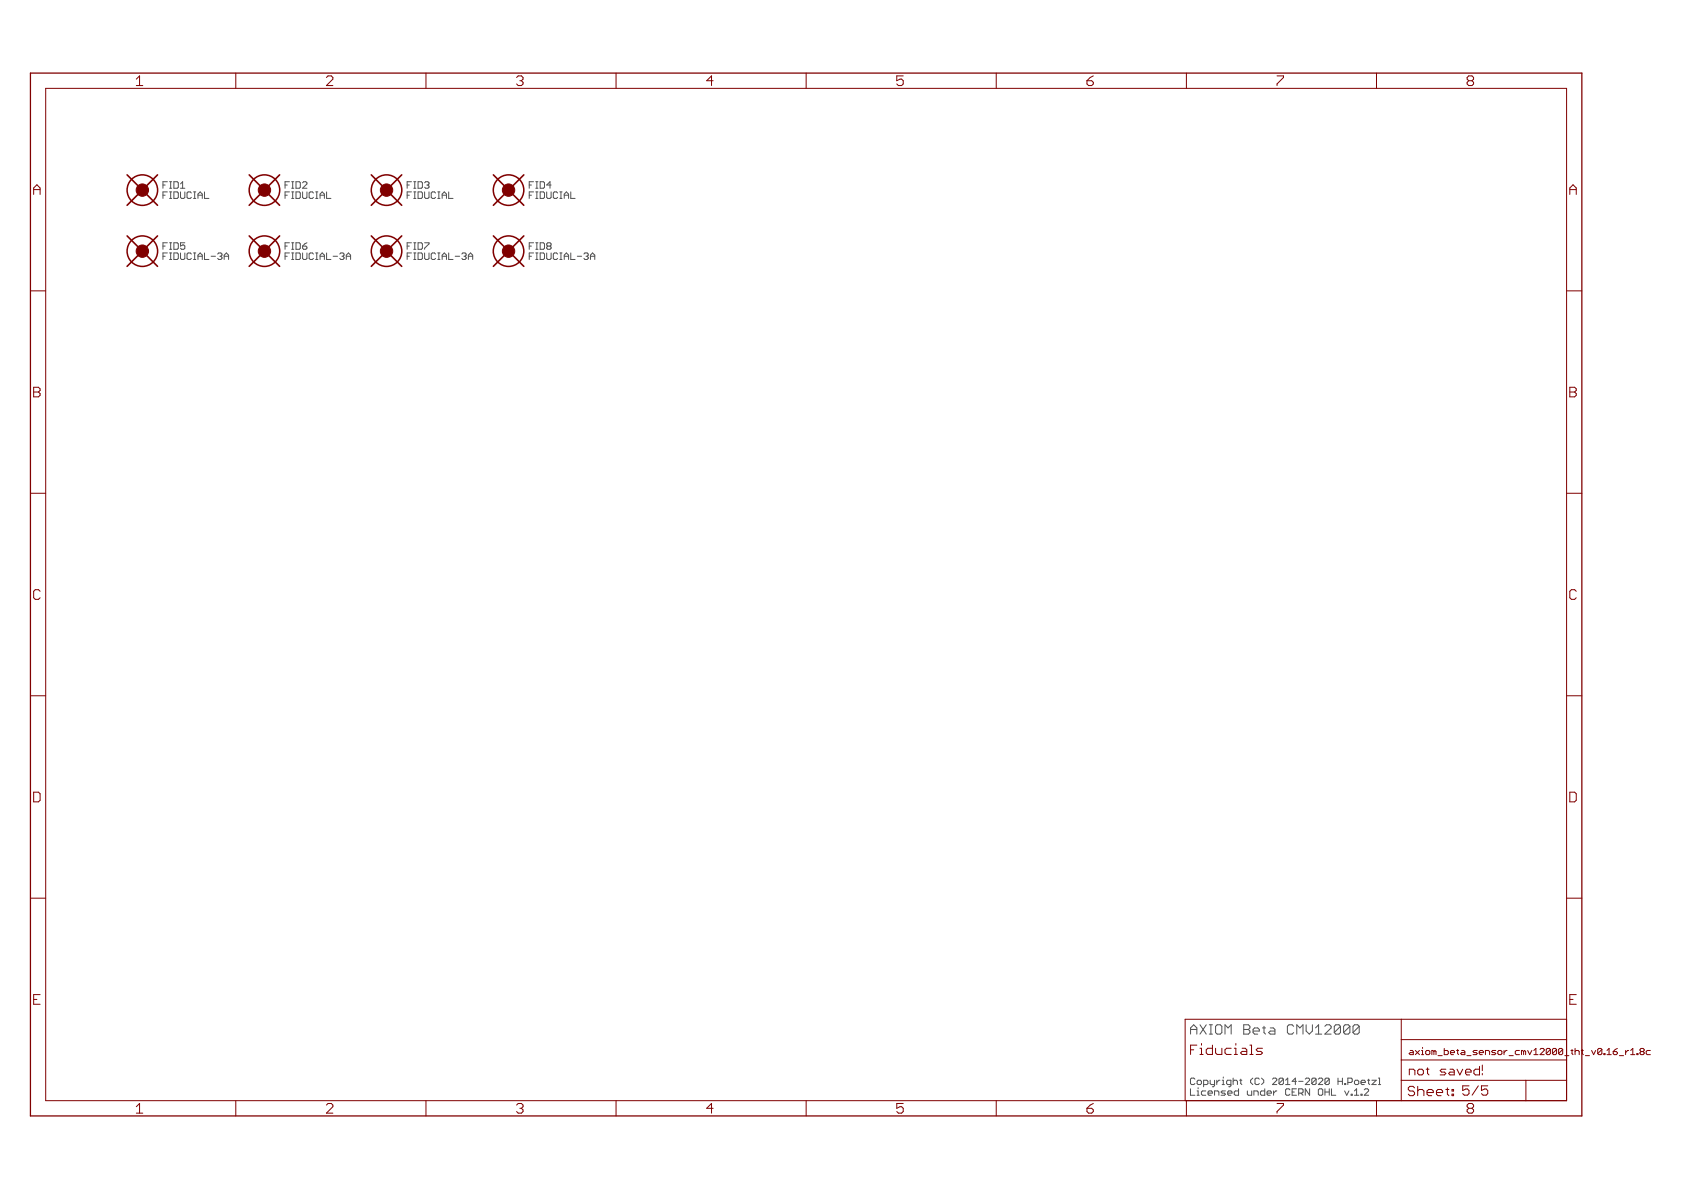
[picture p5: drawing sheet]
<svg xmlns="http://www.w3.org/2000/svg" width="420mm" height="297mm" viewBox="0 0 420 297" stroke-linecap="round" stroke-linejoin="round" font-family="sans-serif">
<g fill="none" stroke="#505050" stroke-width=".25">
<path d="M40.7 48.7h.5M40.7 46.2h.5M41.8 45.4h-1.1v1.6M41.8 47.9h-1.1v1.6M71.2 48.7h.5M71.2 46.2h.5M72.3 47.9h-1.1v1.6M72.3 45.4h-1.1v1.6M101.6 48.7h.6M101.6 46.2h.6M102.7 47.9h-1.1v1.6M102.7 45.4h-1.1v1.6"/>
<path d="M132.1 48.7h.6M132.1 46.2h.6M133.2 47.9h-1.1v1.6M133.2 45.4h-1.1v1.6M40.7 64h.5M40.7 61.4h.5M41.8 60.6h-1.1v1.6M41.8 63.1h-1.1v1.7M71.2 64h.5M71.2 61.4h.5M72.3 60.6h-1.1v1.6M72.3 63.1h-1.1v1.7"/>
<path d="M101.6 64h.6M101.6 61.4h.6M102.7 60.6h-1.1v1.6M102.7 63.1h-1.1v1.7M132.1 64h.6M132.1 61.4h.6M133.2 60.6h-1.1v1.6M133.2 63.1h-1.1v1.7M297.2 257h1.6M298 255.8l-.8 .8v1.5M297.2 271.8v1.6h1.1M298.3 269.4l-.3-.3h-.5l-.3 .3v1.1l.3 .2h.5l.3-.2"/>
<path d="M339.8 273.1h.2v.3h-.2zM341.4 269.6h.5M341.7 270.5l.2 .2M341.7 272v.3l-1.1 1.1h1.1M342.5 269.6h1.1l-1.1 1.1h1.1M344.1 269.1h.3v1.6M344.1 270.7h.6"/>
</g>
<g fill="none" stroke="#800000" stroke-width=".25">
<path d="M34 19.7l.8-.8v2.5M58.9 18.2v3.9M82.7 18.9h-.8l-.4 .4M83.1 19.7l-1.6 1.7h1.6M106.3 18.2v3.9M130.2 18.9h-.8l-.4 .4M153.8 18.2v3.9M177.6 18.9l-1.2 1.3h1.6M201.3 18.2v3.9M225.5 18.9h-1.6v1.3l.8-.5M248.7 18.2v3.9M272.2 19.3l-.8 .9"/>
<path d="M296.2 18.2v3.9M318.8 18.9h1.6M320.4 19.3l-1.6 1.7v.4M343.6 18.2v3.9M367.5 18.9h-.8l-.4 .4v.4l.4 .5M11.4 22.1h379.7v252.6h-379.7zM34 21.4h1.6M129 21l.4 .4h.8M223.9 21l.4 .4h.8M271.4 20.2v.8l.4 .4h.7M271.4 20.2h1.1M366.7 20.2l-.4 .4v.4l.4 .4h.8"/>
<path d="M366.7 20.2h.8M8.4 47.3h1.6M9.2 46.1l-.8 .8v1.6M391.9 47.3h1.6M392.7 46.1l-.8 .8v1.6M7.6 72.6h3.8M391.1 72.6h3.8M8.4 97.9h1.2M9.6 96.7h-1.2v2.4h1.2M391.9 97.9h1.2M393.1 96.7h-1.2v2.4h1.2M7.6 123.1h3.8"/>
<path d="M391.1 123.1h3.8M9.6 147.2h-.8l-.4 .4v1.6l.4 .4h.8M393.1 147.2h-.8l-.4 .4v1.6l.4 .4h.8M7.6 173.7h3.8M391.1 173.7h3.8M9.6 197.7h-1.2v2.5h1.2M393.1 197.7h-1.2v2.5h1.2M7.6 224.2h3.8M391.1 224.2h3.8M8.4 249.5h.8M10 248.3h-1.6v2.4h1.6M349.8 254.4v20.3"/>
<path d="M349.8 259.5h41.3M391.1 254.4h-95.2v20.3M391.9 249.5h.8M393.5 248.3h-1.6v2.4h1.6M34 276.2l.8-.8v2.5M34 277.9h1.6M58.9 274.7v3.9M82.7 275.4h-.8l-.4 .4M83.1 276.2l-1.6 1.7h1.6M106.3 274.7v3.9M129 277.5l.4 .4h.8M130.2 275.4h-.8l-.4 .4"/>
<path d="M153.8 274.7v3.9M177.6 275.4l-1.2 1.2h1.6M201.3 274.7v3.9M223.9 277.5l.4 .4h.8M225.5 275.4h-1.6v1.2l.8-.4M248.7 274.7v3.9M271.4 276.6v.9l.4 .4h.7M271.4 276.6h1.1M272.2 275.8l-.8 .8M296.2 274.7v3.9M297.2 262h.8M298.8 260.9h-1.6v2.3"/>
<path d="M318.8 275.4h1.6M320.4 275.8l-1.6 1.7v.4M343.6 274.7v3.9M349.8 269.7h41.3M349.8 264.6h41.3M351.6 273.1l.4 .4h.7M352.1 262.2h.5l.2 .3v.7h-.7l-.3-.2 .3-.3h.7M352.7 271.2h-.7l-.4 .3v.4l.4 .4h.7M352.9 266.9h-1.1v1.4M366.7 276.6l-.4 .5v.4l.4 .4h.8M366.7 276.6h.8M367.5 275.4h-.8l-.4 .4v.4l.4 .4"/>
<path d="M380.9 269.7v5M409.7 261.7h.5l.3 .3-.3 .5M409.7 262.5h.5M410.2 262.5l.3 .5-.3 .2h-.5M412 262.2h-.8l-.2 .3v.5l.2 .2h.8"/>
</g>
<path d="M7.6 18.2h387.3v260.4h-387.3z" fill="none" stroke="#800000" stroke-width=".32"/>
<g fill="none" stroke="#800000" stroke-width=".38">
<circle cx="35.5" cy="47.5" r="3.8"/>
<circle cx="66" cy="47.5" r="3.8"/>
<circle cx="96.5" cy="47.5" r="3.8"/>
<circle cx="127" cy="47.5" r="3.8"/>
<circle cx="35.5" cy="62.7" r="3.8"/>
<circle cx="66" cy="62.7" r="3.8"/>
<circle cx="96.5" cy="62.7" r="3.8"/>
<circle cx="127" cy="62.7" r="3.8"/>
</g>
<g fill="#800000" stroke="#800000" stroke-width=".25">
<circle cx="35.5" cy="47.5" r="1.55"/>
<circle cx="66" cy="47.5" r="1.55"/>
<circle cx="96.5" cy="47.5" r="1.55"/>
<circle cx="127" cy="47.5" r="1.55"/>
<circle cx="35.5" cy="62.7" r="1.55"/>
<circle cx="66" cy="62.7" r="1.55"/>
<circle cx="96.5" cy="62.7" r="1.55"/>
<circle cx="127" cy="62.7" r="1.55"/>
</g>
<g fill="none" stroke="#800000" stroke-width=".4">
<path d="M31.7 43.6l7.6 7.6M31.7 58.9l7.6 7.6M39.3 43.6l-7.6 7.6M39.3 58.9l-7.6 7.6M62.2 43.6l7.6 7.6M62.2 58.9l7.6 7.6M69.8 43.6l-7.6 7.6M69.8 58.9l-7.6 7.6M92.7 43.6l7.6 7.6M92.7 58.9l7.6 7.6M100.3 43.6l-7.6 7.6M100.3 58.9l-7.6 7.6"/>
<path d="M123.2 43.6l7.6 7.6M123.2 58.9l7.6 7.6M130.8 43.6l-7.6 7.6M130.8 58.9l-7.6 7.6"/>
</g>
<g font-size="3.7" fill="#800000">
<text x="83.3" y="21.4">2</text>
<text x="130.8" y="21.4">3</text>
<text x="178.2" y="21.4">4</text>
<text x="225.7" y="21.4">5</text>
<text x="273.2" y="21.4">6</text>
<text x="320.6" y="21.4">7</text>
<text x="368.1" y="21.4">8</text>
<text x="10.1" y="48.6">A</text>
<text x="393.6" y="48.6">A</text>
<text x="10.1" y="99.2">B</text>
<text x="393.6" y="99.2">B</text>
<text x="10.1" y="149.7">C</text>
<text x="393.6" y="149.7">C</text>
<text x="9.9" y="200.2">D</text>
<text x="393.5" y="200.2">D</text>
<text x="83.3" y="277.9">2</text>
<text x="130.8" y="277.9">3</text>
<text x="178.2" y="277.9">4</text>
<text x="225.7" y="277.9">5</text>
<text x="273.2" y="277.9">6</text>
<text x="320.6" y="277.9">7</text>
<text x="368.1" y="277.9">8</text>
</g>
<text font-size="3.6" fill="#505050" x="299" y="258.2">AXIOM Beta CMV12000</text>
<g font-size="3.6" fill="#800000">
<text x="299" y="263.3">Fiducials</text>
<text x="353.4" y="273.6">Sheet: 5/5</text>
</g>
<text font-size="3.2" fill="#800000" x="353.6" y="268.4">not saved!</text>
<g font-size="2.5" fill="#505050">
<text x="42.5" y="47.1">FID1</text>
<text x="73" y="47.1">FID2</text>
<text x="103.4" y="47.1">FID3</text>
<text x="133.9" y="47.1">FID4</text>
<text x="42.5" y="49.6">FIDUCIAL</text>
<text x="73" y="49.6">FIDUCIAL</text>
<text x="103.4" y="49.6">FIDUCIAL</text>
<text x="133.9" y="49.6">FIDUCIAL</text>
<text x="42.5" y="64.9">FIDUCIAL-3A</text>
<text x="42.5" y="62.3">FID5</text>
<text x="73" y="64.9">FIDUCIAL-3A</text>
<text x="73" y="62.3">FID6</text>
<text x="103.4" y="64.9">FIDUCIAL-3A</text>
<text x="103.4" y="62.3">FID7</text>
<text x="133.9" y="64.9">FIDUCIAL-3A</text>
<text x="133.9" y="62.3">FID8</text>
<text x="299" y="270.8">Copyright (C) 2014-2020 H.Poetzl</text>
<text x="299" y="273.5">Licensed under CERN OHL v.1.2</text>
</g>
<g font-size="2.3" fill="#800000">
<text x="353.6" y="263.3">axiom_beta_sensor_cmv12000_</text>
<text x="391.1" y="263.3">tht_v0.16_r1.8c</text>
</g>
</svg>
